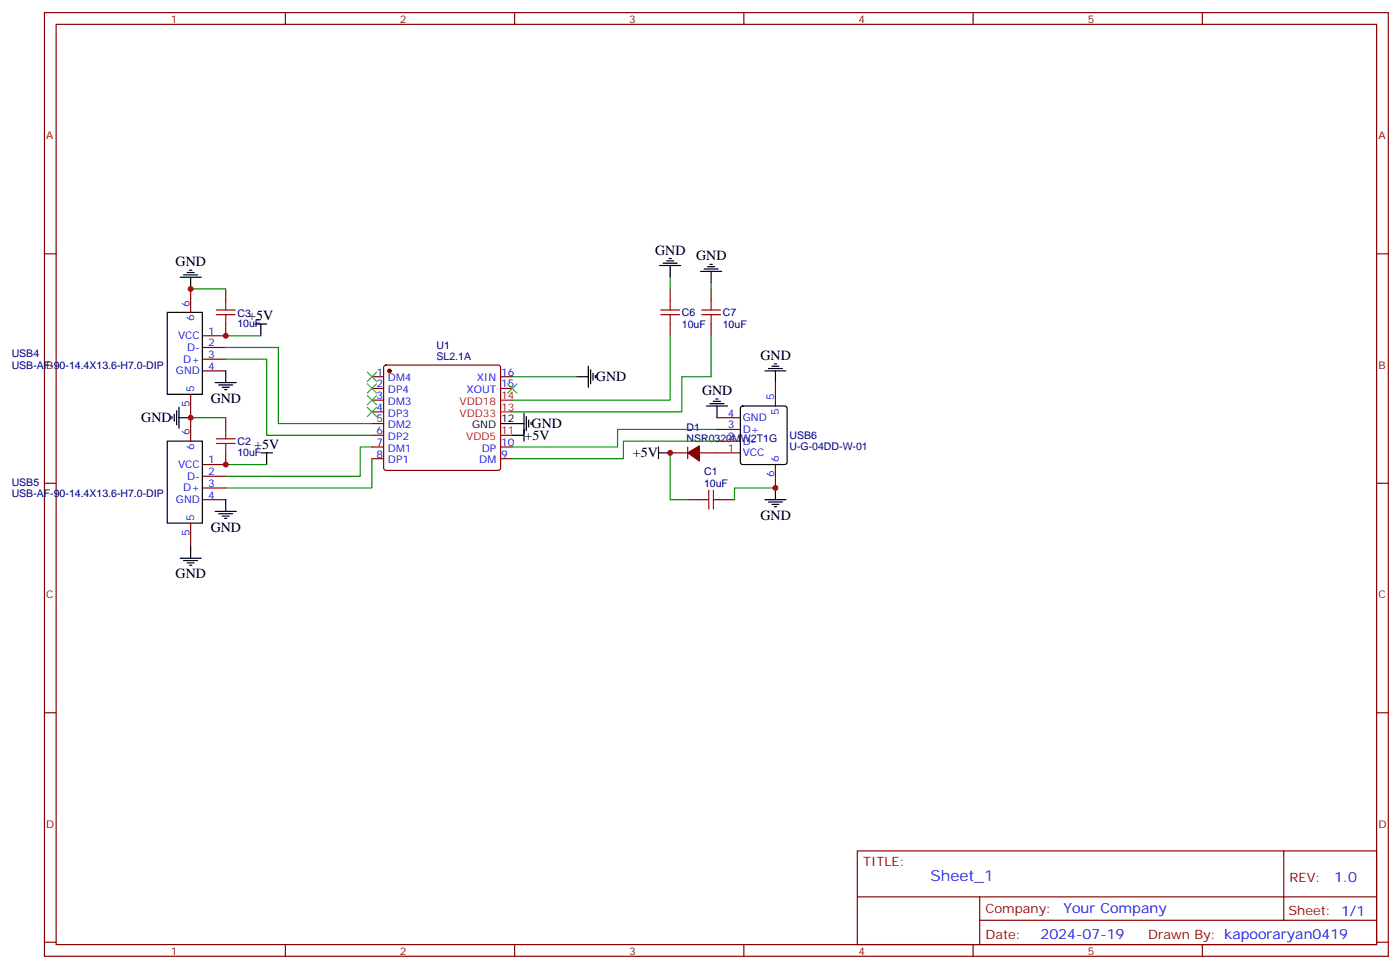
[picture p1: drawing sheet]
<svg xmlns="http://www.w3.org/2000/svg" width="422mm" height="292mm" viewBox="0 0 422 292" stroke-linecap="round" stroke-linejoin="round" font-family="sans-serif">
<g fill="none" stroke="#870000" stroke-width=".35">
<path d="M13.4 3.8h405.3v284.3h-405.3zM16.9 7.3h398.3v277.3h-398.3zM86.1 3.8v3.5M155.2 3.8v3.5M224.4 3.8v3.5M293.5 3.8v3.5M362.7 3.8v3.5M13.4 76.5h3.5M415.2 76.5h3.5M57.5 87.1v7M68.1 97.6v3.6h-7.1M68.1 87.1v3.5"/>
<path d="M202.1 87.1v3.5M202.1 97.6v3.6M214.5 87.1v3.5M214.5 97.6v3.6M57.5 118.8v14.1M61 104.7h7.1M61 108.2h7.1M61 111.8h7.1M112.2 113.5h3.5M112.2 117.1h3.5M115.9 110.2l.5-.2h33.9l.5 .2 .2 .5v30.3l-.2 .5-.5 .2h-33.9l-.5-.2-.2-.5v-30.3zM151 113.5h3.5"/>
<path d="M151 117.1h3.5M233.9 115.3v7M68.1 136.5v3.5h-7.1M68.1 125.9v3.5M112.2 120.6h3.5M112.2 124.1h3.5M112.2 127.6h3.5M112.2 131.2h3.5M112.2 134.7h3.5M112.2 138.2h3.5M151 134.7h3.5M151 138.2h3.5"/>
<path d="M202.1 136.5h5.3M207.4 134.7v3.5M211 136.5h12.3M216.3 125.9h7M216.3 129.4h7M216.3 132.9h7M233.9 140v7M13.4 145.6h3.5M57.5 157.6v7.1M61 143.5h7.1M61 147h7.1M61 150.6h7.1"/>
<path d="M207.4 150.6h3.6M218 150.6h3.5M415.2 145.6h3.5M13.4 214.8h3.5M415.2 214.8h3.5M258.6 256.4h156.6v28.2h-156.6zM387.2 256.4v20.9M258.6 270.2h156.5M295.5 277.3h119.6M295.5 270.2v14.2M13.4 283.9h3.5M86.1 284.6v3.5"/>
<path d="M155.2 284.6v3.5M224.4 284.6v3.5M293.5 284.6v3.5M362.7 284.6v3.5M415.2 283.9h3.5"/>
</g>
<g fill="#870000" stroke="#870000" stroke-width=".35">
<path d="M207.4 136.5l3.6-2.2v4.6z"/>
<circle cx="117.5" cy="111.8" r=".53"/>
</g>
<path d="M151 131.2h3.5M151 124.1h3.5M151 120.6h3.5" fill="none" stroke="#f00" stroke-width=".35"/>
<g fill="none" stroke="#000" stroke-width=".35">
<path d="M200 79.3h4.3M201.1 78.6h2.1M201.8 77.9h.7M214.1 79.7h.7M50.4 94.1h10.6v24.7h-10.6zM54.3 83.5h6.4M55.4 82.8h4.2M56.4 82.1h2.2M57.1 81.4h.8M57.5 83.5v3.6M76.9 97.6h3.5M78.7 97.6v3.6"/>
<path d="M199 80h6.3M202.1 80v3.5M211.3 81.8h6.4M212.4 81.1h4.2M213.4 80.4h2.1M214.5 81.8v3.5M64.9 115.3h6.4M66 116h4.2M67 116.7h2.1M67.7 117.4h.7M68.1 111.8v3.5M173.9 113.5h3.5"/>
<path d="M177.4 110.3v6.4M178.2 111.4v4.2M178.9 112.5v2.1M179.6 113.2v.7M230.7 111.8h6.4M231.8 111.1h4.2M232.8 110.3h2.1M233.5 109.6h.7M233.9 111.8v3.5M50.4 132.9h10.6v24.7h-10.6zM51.9 125.5v.7M52.6 124.8v2.1"/>
<path d="M53.3 123.8v4.2M54 125.9h3.5M54 122.7v6.3M78.7 136.5h3.5M80.4 136.5v3.5M151 127.6h7M154.5 131.2h3.5M158 124.5v8.4M158.7 125.5v4.3M159.5 126.6v2.1M160.2 127.3v.7M198.6 136.5h3.5"/>
<path d="M198.6 134.7v3.5M213.1 122.3h6.3M214.1 121.6h4.3M215.2 120.9h2.1M215.9 120.2h.7M216.3 122.3v3.6M223.5 122.5l.5-.2h12.7l.5 .2 .2 .5v16.3l-.2 .5-.5 .2h-12.7l-.5-.3-.2-.4v-16.3zM64.9 154.1h6.4M66 154.8h4.2M67 155.5h2.1M67.7 156.2h.7M68.1 150.6v3.5"/>
<path d="M230.7 150.6h6.4M231.8 151.3h4.2M232.8 152h2.1M233.5 152.7h.7M233.9 147v3.6M54.3 168.2h6.4M55.4 168.9h4.2M56.4 169.6h2.2M57.1 170.3h.8M57.5 164.7v3.5"/>
</g>
<g fill="none" stroke="#a10000" stroke-width=".35">
<path d="M65.3 94.8h5.6M65.3 93.4h5.6M68.1 90.6v2.8M68.1 94.8v2.8M199.3 94.8h5.7M199.3 93.4h5.7M202.1 90.6v2.8M202.1 94.8v2.8M211.7 94.8h5.6M211.7 93.4h5.6M214.5 90.6v2.8M214.5 94.8v2.8"/>
<path d="M65.3 133.6h5.6M65.3 132.2h5.6M68.1 129.4v2.8M68.1 133.6v2.9M211 150.6h2.8M213.8 147.7v5.7M215.2 150.6h2.8M215.2 147.7v5.7"/>
</g>
<g fill="none" stroke="#008700" stroke-width=".35">
<path d="M57.5 87.1h10.6M202.1 83.5v3.6M214.5 85.3v1.8M68.1 108.2h12.3v23h31.8M68.1 104.7h15.9v22.9h28.2M68.1 101.2h10.6M154.5 113.5h19.4M202.1 101.2v19.4h-47.6M214.5 101.2v12.3h-8.8v10.6h-51.2M57.5 125.9h10.6M68.1 140h12.3M112.2 138.2v8.8h-44.1"/>
<path d="M112.2 134.7h-3.5v8.8h-40.6M202.1 136.5v14.1h5.3M216.3 132.9h-28.3v5.3h-33.5M216.3 129.4h-30v5.3h-31.8M233.9 147h-12.4v3.6"/>
</g>
<path d="M110.8 119.2l2.8 2.8M110.8 115.6l2.8 2.9M110.8 112.1l2.8 2.8M113.6 119.2l-2.8 2.8M113.6 115.6l-2.8 2.9M113.6 112.1l-2.8 2.8M153.1 115.6l2.8 2.9M155.9 115.6l-2.8 2.9M110.8 122.7l2.8 2.8M113.6 122.7l-2.8 2.8" fill="none" stroke="#3c3" stroke-width=".35"/>
<g fill="#c00">
<circle cx="57.5" cy="125.9" r=".88"/>
<circle cx="68.1" cy="140" r=".88"/>
<circle cx="68.1" cy="101.2" r=".88"/>
<circle cx="57.5" cy="87.1" r=".88"/>
<circle cx="202.1" cy="136.5" r=".88"/>
<circle cx="233.9" cy="147" r=".88"/>
</g>
<text font-size="4.6" fill="#00f" x="280.7" y="265.4">Sheet_1</text>
<g font-size="4.2">
<text x="197.6" y="76.7">GND</text>
<text x="53" y="80.2">GND</text>
<text x="210" y="78.5">GND</text>
<text x="74.9" y="96.5">+5V</text>
<text x="229.4" y="108.4">GND</text>
<text x="179.7" y="114.9">GND</text>
<text x="211.8" y="119">GND</text>
<text x="63.5" y="121.4">GND</text>
<text x="42.6" y="127.3">GND</text>
<text x="160.3" y="129">GND</text>
<text x="76.7" y="135.3">+5V</text>
<text x="158.2" y="132.5">+5V</text>
<text x="190.9" y="137.8">+5V</text>
<text x="63.5" y="160.2">GND</text>
<text x="229.4" y="156.6">GND</text>
<text x="53" y="174.3">GND</text>
</g>
<g font-size="4.2" fill="#00f">
<text x="402.4" y="265.7">1.0</text>
<text x="320.8" y="275.2">Your Company</text>
<text x="313.8" y="283">2024-07-19</text>
</g>
<g font-size="3.9" fill="#800">
<text x="260.3" y="261">TITLE:</text>
<text x="389" y="265.7">REV:</text>
<text x="297.3" y="275.2">Company:</text>
<text x="388.6" y="275.8">Sheet: 1/1</text>
<text x="297.3" y="282.9">Date:</text>
<text x="346.3" y="282.9">Drawn By: kapooraryan0419</text>
</g>
<g font-size="3.2" fill="#800">
<text x="51.5" y="6.8">1</text>
<text x="120.6" y="6.8">2</text>
<text x="189.8" y="6.8">3</text>
<text x="258.9" y="6.8">4</text>
<text x="328.1" y="6.8">5</text>
<text x="13.9" y="41.9">A</text>
<text x="415.7" y="41.9">A</text>
<text x="13.9" y="111.1">B</text>
<text x="415.7" y="111.1">B</text>
<text x="13.9" y="180.2">C</text>
<text x="415.7" y="180.2">C</text>
<text x="13.9" y="249.3">D</text>
<text x="415.7" y="249.3">D</text>
<text x="51.5" y="287.6">1</text>
<text x="120.6" y="287.6">2</text>
<text x="189.8" y="287.6">3</text>
<text x="258.9" y="287.6">4</text>
<text x="328.1" y="287.6">5</text>
</g>
<g font-size="3.2" fill="#00f">
<text x="57.1" y="92.4" transform="rotate(-90 57.1 92.4)">6</text>
<text x="58.6" y="96.8" transform="rotate(-90 58.6 96.8)">6</text>
<text x="62.8" y="100.8">1</text>
<text x="53.7" y="102.2">VCC</text>
<text x="56.4" y="105.8">D-</text>
<text x="62.8" y="104.4">2</text>
<text x="62.8" y="107.9">3</text>
<text x="53" y="112.8">GND</text>
<text x="55.3" y="109.3">D+</text>
<text x="62.8" y="111.4">4</text>
<text x="113.5" y="113.2">1</text>
<text x="151.2" y="113.2">16</text>
<text x="58.6" y="118.1" transform="rotate(-90 58.6 118.1)">5</text>
<text x="113.5" y="116.7">2</text>
<text x="117" y="114.9">DM4</text>
<text x="117" y="118.5">DP4</text>
<text x="140.7" y="118.5">XOUT</text>
<text x="143.8" y="114.9">XIN</text>
<text x="151.2" y="116.7">15</text>
<text x="57.1" y="122.6" transform="rotate(-90 57.1 122.6)">5</text>
<text x="113.5" y="120.2">3</text>
<text x="113.5" y="123.8">4</text>
<text x="117" y="122">DM3</text>
<text x="117" y="125.5">DP3</text>
<text x="219.5" y="125.5">4</text>
<text x="233.5" y="120.6" transform="rotate(-90 233.5 120.6)">5</text>
<text x="234.9" y="125.1" transform="rotate(-90 234.9 125.1)">5</text>
<text x="57.1" y="131.2" transform="rotate(-90 57.1 131.2)">6</text>
<text x="113.5" y="127.3">5</text>
<text x="113.5" y="130.8">6</text>
<text x="117" y="129">DM2</text>
<text x="219.5" y="129">3</text>
<text x="224" y="126.9">GND</text>
<text x="224" y="130.5">D+</text>
<text x="58.6" y="135.6" transform="rotate(-90 58.6 135.6)">6</text>
<text x="113.5" y="134.3">7</text>
<text x="113.5" y="137.9">8</text>
<text x="117" y="132.6">DP2</text>
<text x="117" y="136.1">DM1</text>
<text x="145.3" y="136.1">DP</text>
<text x="151.2" y="137.9">9</text>
<text x="151.2" y="134.3">10</text>
<text x="219.5" y="132.6">2</text>
<text x="219.5" y="136.1">1</text>
<text x="224" y="134">D-</text>
<text x="224" y="137.5">VCC</text>
<text x="53.7" y="141">VCC</text>
<text x="62.8" y="139.6">1</text>
<text x="62.8" y="143.2">2</text>
<text x="117" y="139.6">DP1</text>
<text x="144.6" y="139.6">DM</text>
<text x="233.5" y="143.8" transform="rotate(-90 233.5 143.8)">6</text>
<text x="234.9" y="139.3" transform="rotate(-90 234.9 139.3)">6</text>
<text x="55.3" y="148.1">D+</text>
<text x="56.4" y="144.6">D-</text>
<text x="62.8" y="146.7">3</text>
<text x="53" y="151.6">GND</text>
<text x="62.8" y="150.2">4</text>
<text x="57.1" y="161.4" transform="rotate(-90 57.1 161.4)">5</text>
<text x="58.6" y="156.9" transform="rotate(-90 58.6 156.9)">5</text>
</g>
<g font-size="3.2" fill="#000080">
<text x="71.6" y="95.4">C3</text>
<text x="205.7" y="95.2">C6</text>
<text x="218" y="95.2">C7</text>
<text x="71.6" y="98.6">10uF</text>
<text x="205.7" y="98.7">10uF</text>
<text x="218" y="98.7">10uF</text>
<text x="3.5" y="107.5">USB4</text>
<text x="131.7" y="105.1">U1</text>
<text x="3.5" y="111.1">USB-AF-90-14.4X13.6-H7.0-DIP</text>
<text x="131.7" y="108.6">SL2.1A</text>
<text x="207.1" y="129.8">D1</text>
<text x="71.6" y="137.4">10uF</text>
<text x="71.6" y="134.2">C2</text>
<text x="207.1" y="133.3">NSR0320MW2T1G</text>
<text x="238.1" y="135.6">U-G-04DD-W-01</text>
<text x="238.1" y="132.4">USB6</text>
<text x="212.4" y="143.2">C1</text>
<text x="3.5" y="149.9">USB-AF-90-14.4X13.6-H7.0-DIP</text>
<text x="3.5" y="146.3">USB5</text>
<text x="212.4" y="146.7">10uF</text>
</g>
<g font-size="3.2" fill="#f00">
<text x="138.6" y="125.5">VDD33</text>
<text x="138.6" y="122">VDD18</text>
<text x="151.2" y="123.8">13</text>
<text x="151.2" y="120.2">14</text>
<text x="151.2" y="130.8">11</text>
<text x="140.6" y="132.6">VDD5</text>
</g>
<g font-size="3.2">
<text x="142.4" y="129">GND</text>
<text x="151.2" y="127.3">12</text>
</g>
</svg>
